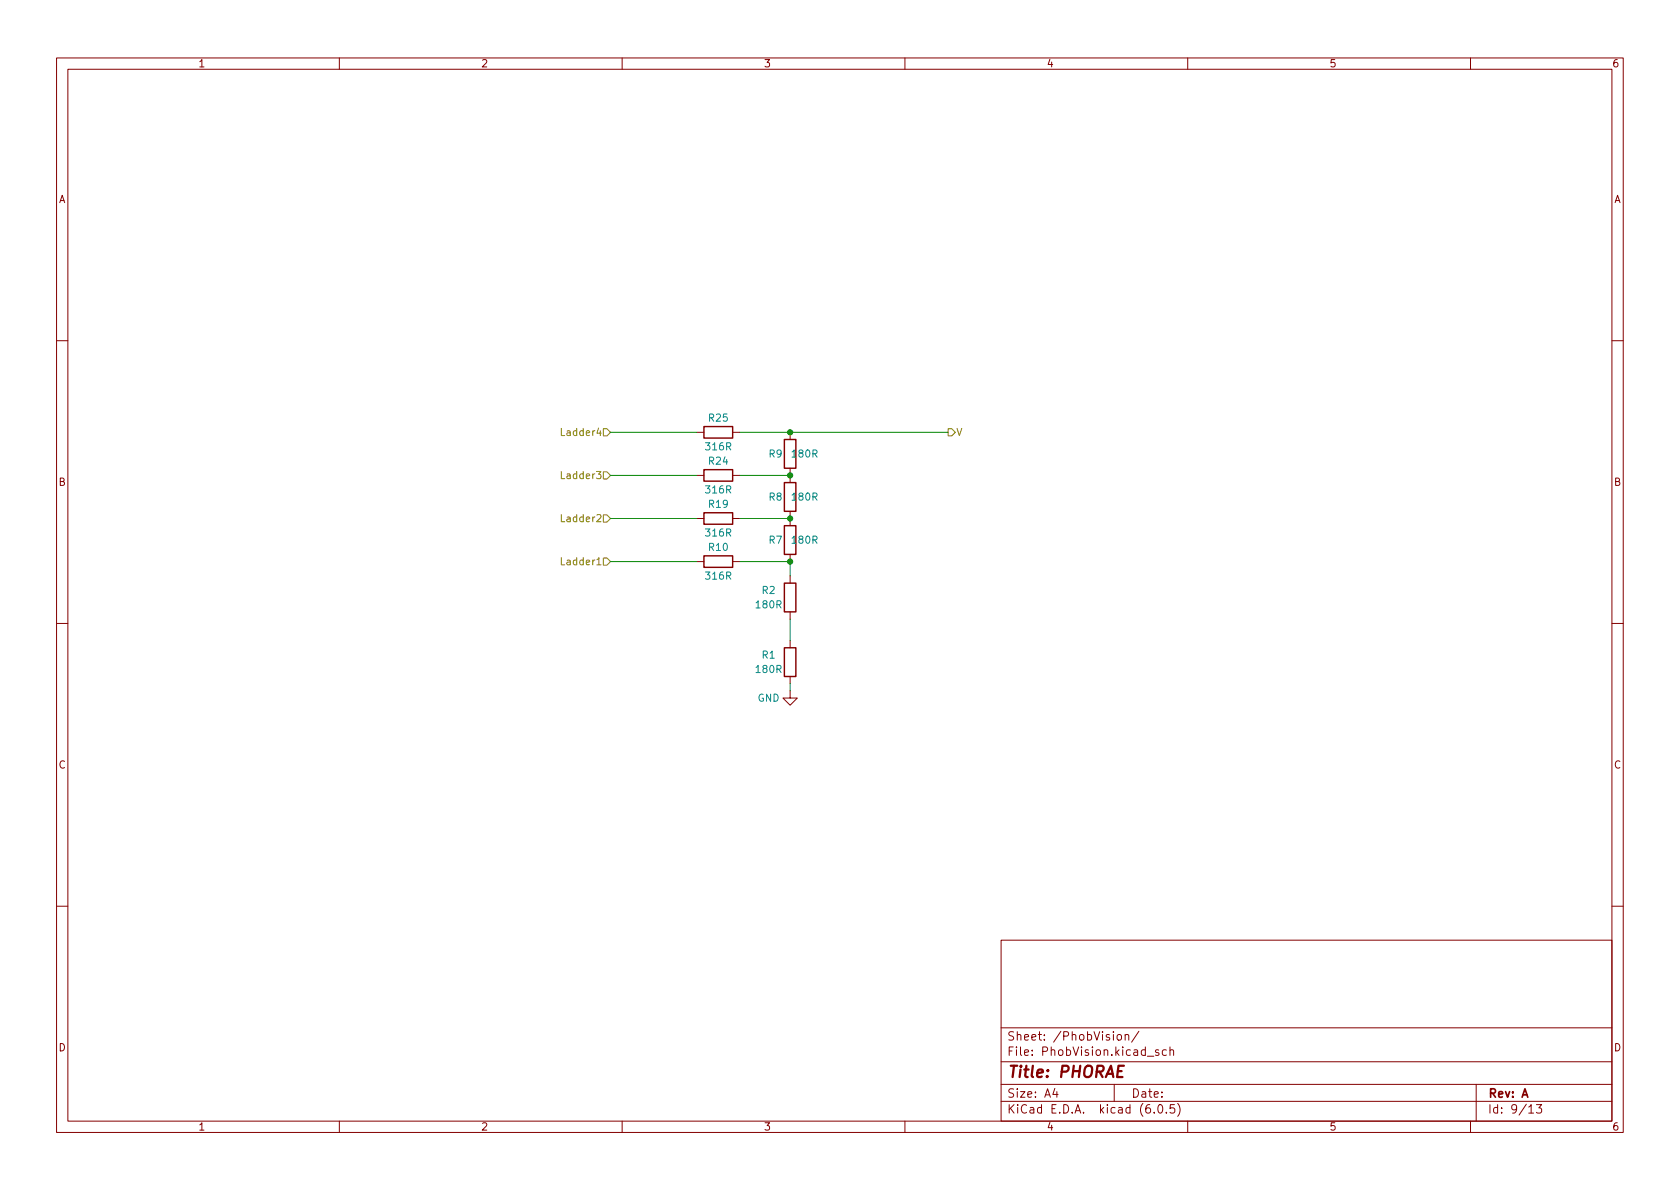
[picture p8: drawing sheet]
<svg xmlns="http://www.w3.org/2000/svg" width="297mm" height="210mm" viewBox="0 0 297 210" stroke-linecap="round" stroke-linejoin="round" font-family="sans-serif">
<g fill="none" stroke="#840000" stroke-width=".18">
<path d="M10 10.2h277v190.1h-277zM12 12.2h273v186.1h-273zM60 10.2v2M110 10.2v2M160 10.2v2M210 10.2v2M260 10.2v2M10 60.2h2M123.2 76.4h1.3M129.5 76.4h1.3M139.7 76.4v1.3M285 60.2h2"/>
<path d="M123.2 84.1h1.3M123.2 91.7h1.3M123.2 99.3h1.3M129.5 84.1h1.3M129.5 91.7h1.3M129.5 99.3h1.3M139.7 82.8v2.5M139.7 90.4v2.6M139.7 98v1.3M10 110.2h2M139.7 101.8v1.3M139.7 108.2v1.3"/>
<path d="M139.7 113.3v1.2M139.7 119.6v1.3M285 110.2h2M139.7 122.2v1.2h1.3l-1.3 1.3-1.3-1.3h1.3M10 160.2h2M177 166.3h108v32h-108zM285 160.2h2M60 198.3v2M110 198.3v2M160 198.3v2M177 194.8h108M177 191.8h108"/>
<path d="M177 187.8h108M177 181.8h108M186.5 192.5l-.4 1h1M186.9 193v1M197 191.8v3M197.6 183.1l.2-.2 .4 .2 .1 .5-.2 .3h-.3l-.2-.1zM198.9 183.1l.2-.2 .4 .1 .1 .9M198.9 182.9v1M201.4 182.4l-1.3 1.9M202.9 186.8h1.1M204.1 196.7v.1M204.9 185.7l-.4-.1-.2 .2 .1 .3 .5 .1v.4h-.6"/>
<path d="M204.9 195.4l.2-.1a.81 .81 0 0 1 .6 .7 .81 .81 0 0 1-.3 .8h-.2a.81 .81 0 0 1-.6-.6 .81 .81 0 0 1 .3-.8zM206.2 196.7v.1M206.2 185.7l-.4-.1-.3 .3v.4l.1 .3h.6M206.9 185.8l.2-.2 .3 .1 .1 .9M206.9 185.1v1.5M207.6 195.3h-.7v.7l.2-.1 .5 .1 .1 .2-.1 .5-.2 .1-.5-.1M208.2 195.1a1.72 1.72 0 0 1 0 2.3M210 198.3v2M260 198.3v2M261 191.8v6.5M270.3 195.8l.4-.5v1.5M270.3 196.8h.9"/>
<path d="M271.7 195.3h.9l-.5 .6 .4 .1v.7l-.2 .1h-.4l-.2-.1"/>
</g>
<path d="M198.7 188.5h-.9l-.3 2h1" fill="none" stroke="#840000" stroke-width=".4"/>
<path d="M124.5 75.4h5v2.1h-5zM138.7 77.7h2v5.1h-2zM124.5 83.1h5v2h-5zM124.5 90.7h5v2h-5zM124.5 98.3h5v2h-5zM138.7 85.3h2v5.1h-2zM138.7 93h2v5h-2zM138.7 103.1h2v5.1h-2zM138.7 114.5h2v5.1h-2z" fill="none" stroke="#840000" stroke-width=".25"/>
<path d="M106.7 75.8h.6l.6 .6-.6 .7h-.6zM167.6 75.8h.7l.6 .6-.6 .7h-.7zM106.7 98.7h.6l.6 .6-.6 .6h-.6zM106.7 83.4h.6l.6 .7-.6 .6h-.6zM106.7 91.1h.6l.6 .6-.6 .6h-.6z" fill="none" stroke="#848400" stroke-width=".18"/>
<path d="M107.9 76.4h15.3M130.8 76.4h36.8M107.9 99.3h15.3M107.9 91.7h15.3M107.9 84.1h15.3M130.8 99.3h8.9v2.5M130.8 91.7h8.9M130.8 84.1h8.9M139.7 109.5v3.8M139.7 120.9v1.3" fill="none" stroke="#008400" stroke-width=".18"/>
<g fill="#008400" stroke="#008400" stroke-width=".18">
<circle cx="139.7" cy="76.4" r=".46"/>
<circle cx="139.7" cy="84.1" r=".46"/>
<circle cx="139.7" cy="91.7" r=".46"/>
<circle cx="139.7" cy="99.3" r=".46"/>
</g>
<text font-size="2.8" fill="#840000" x="178" y="190.6">Title: PHORAE</text>
<g font-size="2.1" fill="#840000">
<text x="178" y="184">Sheet: /PhobVision/</text>
<text x="178" y="186.7">File: PhobVision.kicad_sch</text>
<text x="178" y="196.9">KiCad E.D.A. kicad (6.0.5)</text>
<text x="178" y="194.1">Size: A4</text>
<text x="200" y="194.1">Date:</text>
<text x="263" y="194.1">Rev: A</text>
<text x="263" y="196.9">Id: 9/13</text>
</g>
<g font-size="1.8" fill="#840000">
<text x="35" y="11.9">1</text>
<text x="85" y="11.9">2</text>
<text x="135" y="11.9">3</text>
<text x="185" y="11.9">4</text>
<text x="235" y="11.9">5</text>
<text x="285" y="11.9">6</text>
<text x="10.3" y="35.9">A</text>
<text x="285.3" y="35.9">A</text>
<text x="10.3" y="85.9">B</text>
<text x="285.3" y="85.9">B</text>
<text x="10.3" y="135.9">C</text>
<text x="285.3" y="135.9">C</text>
<text x="10.3" y="185.9">D</text>
<text x="285.3" y="185.9">D</text>
<text x="35" y="199.9">1</text>
<text x="85" y="199.9">2</text>
<text x="135" y="199.9">3</text>
<text x="185" y="199.9">4</text>
<text x="235" y="199.9">5</text>
<text x="285" y="199.9">6</text>
</g>
<g font-size="1.8" fill="#848400">
<text x="99.7" y="77.1">Ladder4</text>
<text x="169" y="77.1">V</text>
<text x="99.7" y="84.7">Ladder3</text>
<text x="99.7" y="92.3">Ladder2</text>
<text x="99.7" y="99.9">Ladder1</text>
</g>
<g font-size="1.8" fill="#008484">
<text x="125.4" y="74.5">R25</text>
<text x="124.9" y="79.6">316R</text>
<text x="125.4" y="82.2">R24</text>
<text x="136" y="80.9">R9</text>
<text x="140.1" y="80.9">180R</text>
<text x="124.9" y="87.2">316R</text>
<text x="125.4" y="89.8">R19</text>
<text x="136" y="88.5">R8</text>
<text x="140.1" y="88.5">180R</text>
<text x="124.9" y="94.9">316R</text>
<text x="125.4" y="97.4">R10</text>
<text x="136" y="96.1">R7</text>
<text x="140.1" y="96.1">180R</text>
<text x="124.9" y="102.5">316R</text>
<text x="133.8" y="107.6">180R</text>
<text x="134.8" y="105">R2</text>
<text x="133.8" y="119">180R</text>
<text x="134.8" y="116.5">R1</text>
<text x="133.9" y="124.1">GND</text>
</g>
</svg>
